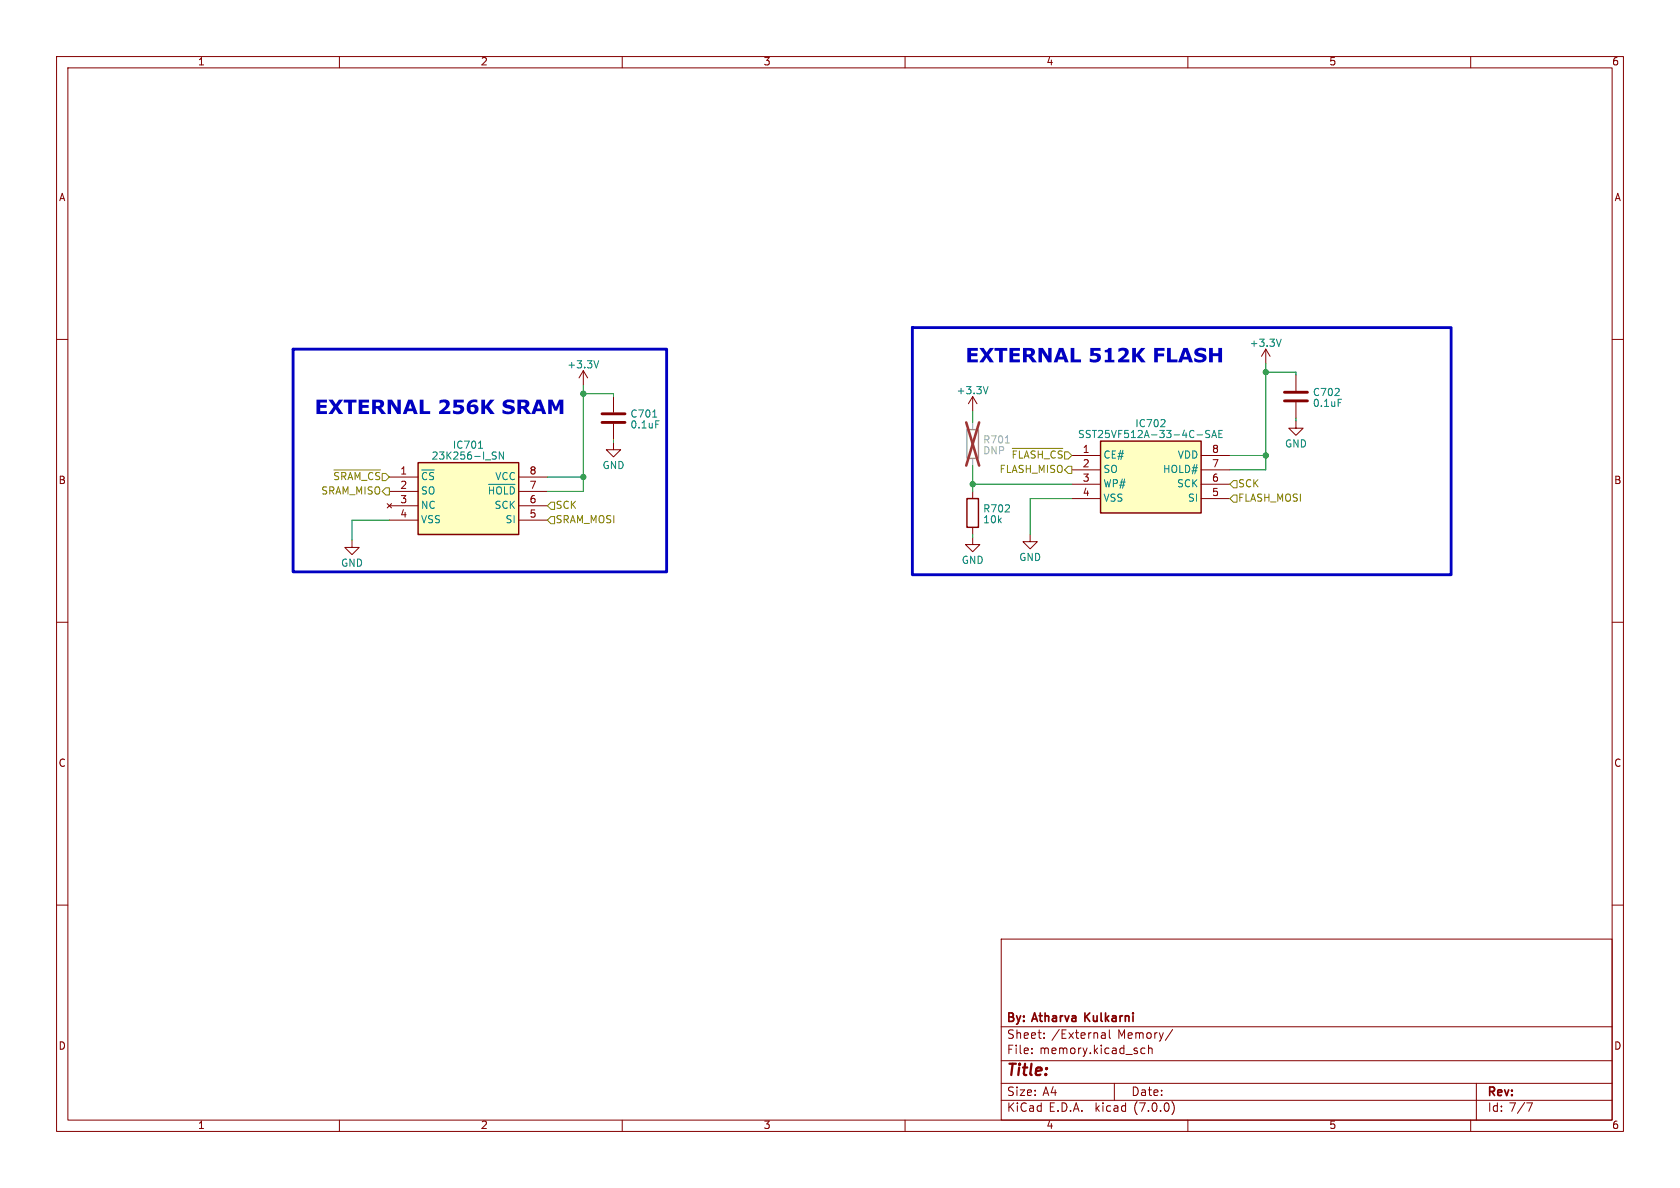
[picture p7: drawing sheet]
<svg xmlns="http://www.w3.org/2000/svg" width="297mm" height="210mm" viewBox="0 0 297 210" stroke-linecap="round" stroke-linejoin="round" font-family="sans-serif">
<g fill="none" stroke="#840000" stroke-width=".18">
<path d="M10 10h277v190h-277zM12 12h273v186h-273zM60 10v2M110 10v2M160 10v2M210 10v2M260 10v2M10 60h2M285 60h2M103.1 65.5l-.7 1.3M103.1 65.5v2.6M103.1 65.5l.8 1.3"/>
<path d="M108.5 78.2v1.3h1.2l-1.2 1.3-1.3-1.3h1.3M108.5 70.1v2.8M108.5 74.9v2.8M172 70.1l-.8 1.3M172 70.1v2.5M172 70.1l.7 1.3M223.8 61.7l-.8 1.3M223.8 61.7v2.6M223.8 61.7l.7 1.3M229.1 74.4v1.3h1.3l-1.3 1.3-1.3-1.3h1.3M229.1 66.3v2.8M229.1 71.1v2.8"/>
<path d="M62.2 95.5v1.3h1.3l-1.3 1.2-1.2-1.2h1.2M68.5 89l.7 .8M68.8 84.3h5.1M68.8 86.9h5.1M68.8 89.4h5.1M68.8 91.9h5.1M69.2 89l-.7 .8M91.7 84.3h5.1M91.7 86.9h5.1M91.7 89.4h5.1M91.7 91.9h5.1M172 95v1.3h1.2l-1.2 1.2-1.3-1.2h1.3"/>
<path d="M172 86.9v1.2M172 93.2v1.3M182.1 94.5v1.3h1.3l-1.3 1.2-1.3-1.2h1.3M189.5 80.5h5.1M189.5 83.1h5.1M189.5 85.6h5.1M189.5 88.1h5.1M212.3 80.5h5.1M212.3 83.1h5.1M212.3 85.6h5.1M212.3 88.1h5.1M10 110h2"/>
<path d="M285 110h2M10 160h2M285 160h2M177 166h108v32h-108zM60 198v2M110 198v2M160 198v2M177 194.5h108M177 191.5h108M177 187.5h108M177 181.5h108M182.4 186.1v.2"/>
<path d="M182.4 185.3v.2M184.6 183.4v.2M184.6 182.6v.2M194.7 183.3l.2 .3 .5-.1M194.8 182.6h.5l.1 1M195.4 182.9l-.5 .1-.2 .2M196.1 182.1v1.2l.2 .3M197 191.5v3M201.8 186.1l.2 .2 .4-.1M202.4 185.3h-.4l-.2 .1M203 185.4l.3-.1h.3l.1 1M203 184.8v1.5"/>
<path d="M207.2 194.7a1.72 1.72 0 0 1 0 2.3M207.3 182l-1.3 1.9M210 198v2M260 198v2M261 191.5v6.5M269.9 195h1l-.6 1.5"/>
</g>
<g fill="none" stroke="#008484" stroke-width=".18">
<path d="M226.5 60l-.4 1.2M84.6 79.2h.7M87.2 79.9l.5 .1M89 79.9v1.3l-.7-1.3v1.3M105.8 63.8l-.4 1.2M115.4 73.7h.7M115.9 74.4h.6M174.7 68.3l-.4 1.3M205.8 74.2l.2 .2-.1 .3-.7 .7h.8M211.6 76.9h1M213.9 76.1h-.5l-.2 .1v.4l.5 .2 .2 .3-.3 .3-.5-.1M214.2 77.4l.4-1.3 .5 1.3"/>
<path d="M214.3 77h.6M215.5 76.7h.4M216.1 76.1h-.6v1.3h.6M236.6 70.6h.6M74.5 83.1h2.3M75.4 83.6l-.2-.1-.3 .1-.2 .5M76.7 83.6l-.5-.1-.3 .4M86.4 85.6h4.7M86.5 86.1v1.2M87.2 80.5l.4 .1 .1 .3-.2 .3h-.3M87.3 86.1v1.2M87.8 86.5a.42 .42 0 0 1 .4-.5 .42 .42 0 0 1 .4 .5"/>
<path d="M89.2 86.1v1.2M90.9 86.6l-.2-.5h-.5v1.2"/>
</g>
<g fill="#ffffc2" stroke="#ffffc2" stroke-width=".18">
<path d="M194.6 78h17.7v12.7h-17.7z"/>
<path d="M73.9 81.8h17.8v12.7h-17.8z"/>
</g>
<path d="M194.6 78h17.7v12.7h-17.7zM73.9 81.8h17.8v12.7h-17.8zM170.9 88.1h2.1v5.1h-2.1z" fill="none" stroke="#840000" stroke-width=".25"/>
<path d="M106.4 74.7h4.1M106.4 73.2h4.1M227.1 70.9h4M227.1 69.3h4" fill="none" stroke="#840000" stroke-width=".51"/>
<path d="M170.9 75.9h2.1v5.1h-2.1z" fill="none" stroke="#a1a1a1" stroke-width=".25"/>
<path d="M172 74.7v1.2M177.7 78.3h.8M172 81v1.3" fill="none" stroke="#a1a1a1" stroke-width=".18"/>
<path d="M170.8 74.7l2.3 7.6M173.1 74.7l-2.3 7.6" fill="none" stroke="#9d3333" stroke-width=".46"/>
<g fill="none" stroke="#848400" stroke-width=".18">
<path d="M179 79.3h8.9M179.7 79.7h-.6v1.3M180.2 79.7v1.3M183 79.8l-.5-.1-.2 .4M183.5 79.7v1.3M184.3 79.7v1.3M186.6 79.8l-.3-.1-.3 .1-.2 .5M187.8 79.8l-.5-.1-.2 .4M188.2 79.9h.6l.7 .6-.7 .7h-.6zM59 83.1h8.2M59.9 83.6l-.5-.1-.3 .4M61.1 83.9l-.1-.3-.6-.1v1.3"/>
<path d="M61.5 84.8l.4-1.3 .5 1.3M62.8 84.8v-1.3l.4 .9 .4-.9v1.3M65.9 83.6l-.2-.1-.3 .1-.3 .5M67.1 83.6l-.5-.1-.2 .4M67.6 83.7h.6l.6 .6-.6 .7h-.6zM68.2 86.2h.6v1.3h-.6l-.6-.6zM96.8 91.9l.6-.6h.6v1.3h-.6zM97.4 88.8h.6v1.2h-.6l-.6-.6zM181.1 81l.4-1.3 .4 1.3M188.8 82.4h.7v1.3h-.7l-.6-.6zM218.1 87.5h.6v1.3h-.6l-.7-.7zM218.1 85h.6v1.2h-.6l-.7-.6z"/>
</g>
<g fill="#0000c2">
<path d="M189.3 61.5h.6v2h1.2v.5h-1.8z"/>
<path d="M200.2 61.5h.6v1.2l.9-1.2h.8l-1 1.2 1 1.3h-.8l-.7-1-.2 .2v.8h-.6z"/>
<path d="M74.2 70.7h.7v2h1.2v.5h-1.9z"/>
<path d="M85.1 70.7h.6v1.1l1-1.1h.7l-1 1.1 1.1 1.4h-.8l-.8-1-.2 .2v.8h-.6z"/>
</g>
<path d="M161.3 57.9h95.2v43.7h-95.2zM51.8 61.7h66.1v39.4h-66.1z" fill="none" stroke="#0000c2" stroke-width=".5"/>
<g fill="none" stroke="#008400" stroke-width=".18">
<path d="M103.1 68.1v18.8h-6.3M103.1 69.6h5.4v.5M108.5 77.7v.5M172 72.6v2.1M223.8 64.3v18.8h-6.4M223.8 65.8h5.3v.5M229.1 73.9v.5M68.8 91.9h-6.6v3.6M96.8 84.3h6.3M172 85.6h17.5M172 82.3v4.6M172 94.5v.5"/>
<path d="M189.5 88.1h-7.4v6.4M217.4 80.5h6.4"/>
</g>
<g fill="#008400" stroke="#008400" stroke-width=".18">
<circle cx="223.8" cy="80.5" r=".46"/>
<circle cx="223.8" cy="65.8" r=".46"/>
<circle cx="172" cy="85.6" r=".46"/>
<circle cx="103.1" cy="69.6" r=".46"/>
<circle cx="103.1" cy="84.3" r=".46"/>
</g>
<g font-size="3.5" fill="#0000c2">
<text x="170.7" y="64.5">EXTERNAL</text>
<text x="192.4" y="64.5">512K</text>
<text x="203.7" y="64.5">FLASH</text>
<text x="55.6" y="73.6">EXTERNAL</text>
<text x="77.3" y="73.6">256K</text>
<text x="88.7" y="73.6">SRAM</text>
</g>
<text font-size="2.8" fill="#840000" x="178" y="190.8">Title:</text>
<g font-size="2.1" fill="#840000">
<text x="178" y="183.9">Sheet:</text>
<text x="178" y="181.1">By: Atharva</text>
<text x="185.9" y="183.9">/External</text>
<text x="192.3" y="181.1">Kulkarni</text>
<text x="197.6" y="183.9">Memory/</text>
<text x="178" y="186.6">File:</text>
<text x="183.8" y="186.6">memory.kicad_sch</text>
<text x="178" y="196.8">KiCad</text>
<text x="178" y="194">Size:</text>
<text x="184.3" y="194">A4</text>
<text x="185.4" y="196.8">E.D.A.</text>
<text x="193.7" y="196.8">kicad</text>
<text x="200" y="194">Date:</text>
<text x="200.6" y="196.8">(7.0.0)</text>
<text x="263" y="194.2">Rev:</text>
<text x="263" y="196.8">Id: 7/7</text>
</g>
<g font-size="1.8" fill="#840000">
<text x="35" y="11.8">1</text>
<text x="85" y="11.8">2</text>
<text x="135" y="11.8">3</text>
<text x="185" y="11.8">4</text>
<text x="235" y="11.8">5</text>
<text x="285" y="11.8">6</text>
<text x="10.4" y="35.8">A</text>
<text x="285.4" y="35.8">A</text>
<text x="191.4" y="80.3">1</text>
<text x="191.4" y="82.8">2</text>
<text x="214.2" y="82.8">7</text>
<text x="214.2" y="80.3">8</text>
<text x="10.3" y="85.8">B</text>
<text x="70.7" y="84.1">1</text>
<text x="70.7" y="86.6">2</text>
<text x="70.7" y="89.2">3</text>
<text x="93.6" y="89.2">6</text>
<text x="93.6" y="86.6">7</text>
<text x="93.6" y="84.1">8</text>
<text x="191.4" y="85.3">3</text>
<text x="191.4" y="87.9">4</text>
<text x="214.2" y="87.9">5</text>
<text x="214.2" y="85.3">6</text>
<text x="285.3" y="85.8">B</text>
<text x="70.7" y="91.7">4</text>
<text x="93.6" y="91.7">5</text>
<text x="10.3" y="135.8">C</text>
<text x="285.3" y="135.8">C</text>
<text x="10.3" y="185.8">D</text>
<text x="285.3" y="185.8">D</text>
<text x="35" y="199.8">1</text>
<text x="85" y="199.8">2</text>
<text x="135" y="199.8">3</text>
<text x="185" y="199.8">4</text>
<text x="235" y="199.8">5</text>
<text x="285" y="199.8">6</text>
</g>
<g font-size="1.8" fill="#008484">
<text x="100.2" y="65.4">+3.3V</text>
<text x="220.9" y="61.6">+3.3V</text>
<text x="169.1" y="70">+3.3V</text>
<text x="232" y="70.3">C702</text>
<text x="111.4" y="74.1">C701</text>
<text x="111.4" y="76">0.1uF</text>
<text x="190.5" y="77.7">SST25VF512A-33-4C-SAE</text>
<text x="200.6" y="75.8">IC702</text>
<text x="232" y="72.2">0.1uF</text>
<text x="76.2" y="81.5">23K256-I_SN</text>
<text x="80" y="79.6">IC701</text>
<text x="106.5" y="83.2">GND</text>
<text x="195.1" y="81.3">CE#</text>
<text x="195.1" y="83.9">SO</text>
<text x="205.5" y="83.9">HOLD#</text>
<text x="208.1" y="81.3">VDD</text>
<text x="227.1" y="79.4">GND</text>
<text x="74.4" y="85.8">~{CS}</text>
<text x="74.4" y="87.7">SO</text>
<text x="86.1" y="88.3">~{HOLD}</text>
<text x="87.4" y="85.2">VCC</text>
<text x="195.1" y="86.4">WP#</text>
<text x="195.1" y="89">VSS</text>
<text x="208" y="86.4">SCK</text>
<text x="209.9" y="89">SI</text>
<text x="74.4" y="90.2">NC</text>
<text x="74.4" y="92.8">VSS</text>
<text x="87.3" y="90.2">SCK</text>
<text x="89.2" y="92.8">SI</text>
<text x="173.7" y="90.9">R702</text>
<text x="173.7" y="92.8">10k</text>
<text x="60.2" y="100.5">GND</text>
<text x="170" y="100">GND</text>
<text x="180.1" y="99.4">GND</text>
</g>
<g font-size="1.8" fill="#a1a1a1">
<text x="173.7" y="78.7">R701</text>
<text x="173.7" y="80.6">DNP</text>
</g>
<g font-size="1.8" fill="#848400">
<text x="176.6" y="83.9">FLASH_MISO</text>
<text x="178.7" y="82">~{FLASH_CS}</text>
<text x="56.7" y="87.7">SRAM_MISO</text>
<text x="58.8" y="85.8">~{SRAM_CS}</text>
<text x="218.9" y="89">FLASH_MOSI</text>
<text x="218.9" y="86.4">SCK</text>
<text x="98.2" y="92.8">SRAM_MOSI</text>
<text x="98.2" y="90.2">SCK</text>
</g>
</svg>
